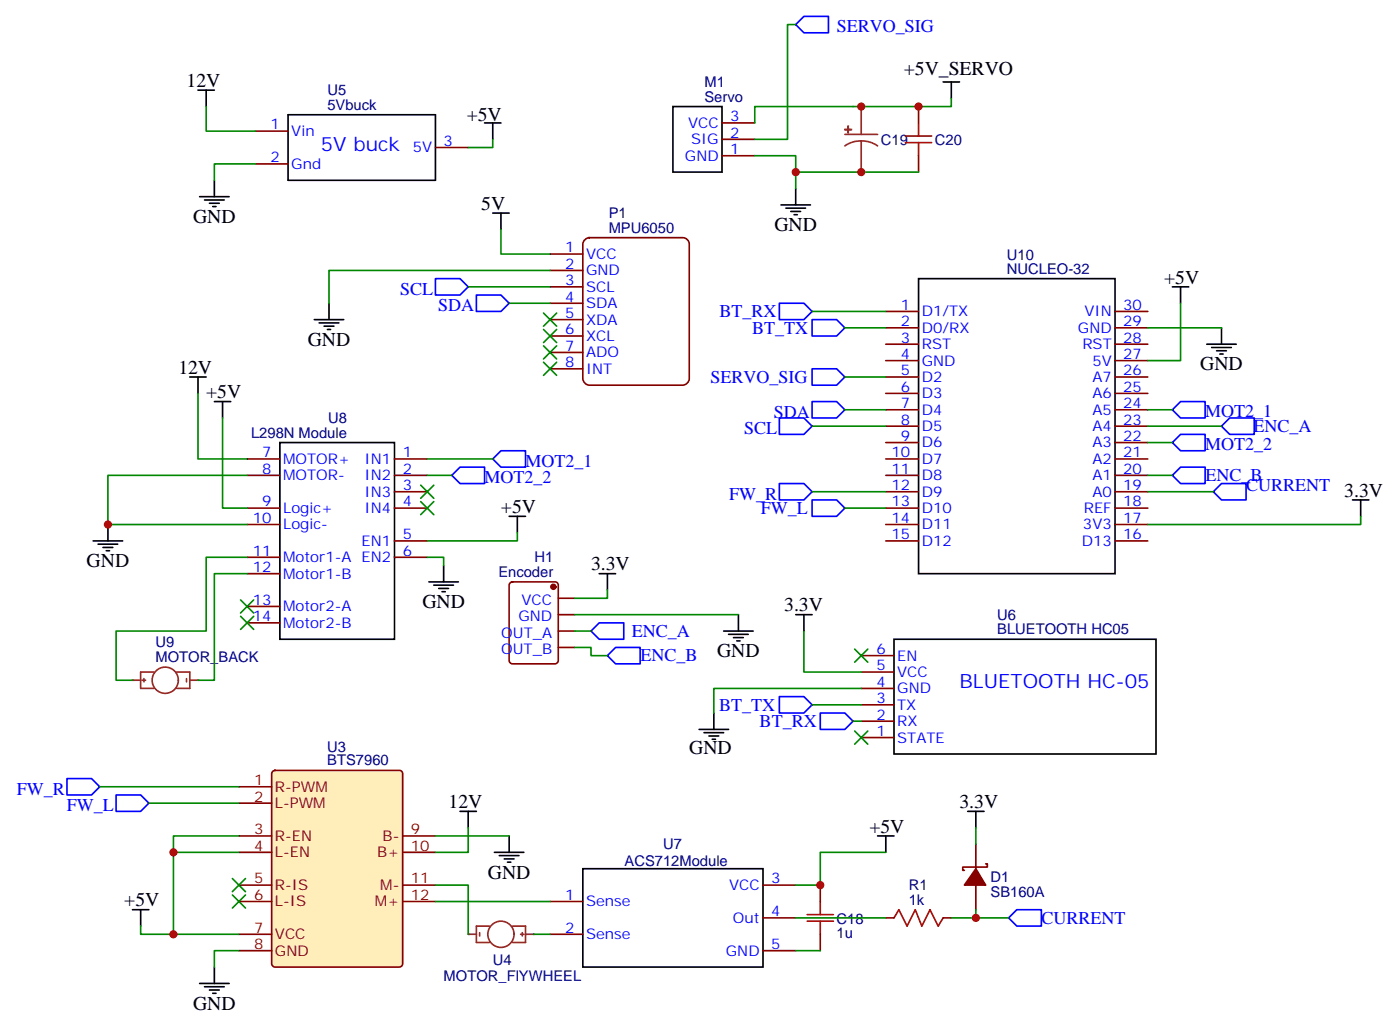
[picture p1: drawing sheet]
# EasyEDA schematic Schematic.json

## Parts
C18  1u  [RAD-0.1]
C19  1u  [CAP-D3.0XF1.5]
C20  1u  [RAD-0.1]
D1  SB160A  [DO-41_BD2.4-L4.7-P8.70-D0.9-RD]
H1  Encoder  [210S-1X4P]
M1  Servo  [SERVO]
P1  MPU6050  [MPU6050]
R1  1k  [AXIAL-0.3]
U3  BTS7960  [BTS7960]
U4  MOTOR_FlYWHEEL  [VIBE-MOTOR-10MM]
U5  5Vbuck
U6  BLUETOOTH HC05  [BLUETOOTH HC-05 PCB]
U7  ACS712Module
U8  L298N Module
U9  MOTOR_BACK  [VIBE-MOTOR-10MM]
U10  NUCLEO-32  [NUCLEO STM32F303K8 MINUCY]

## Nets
3.3V: D1.1(K) H1.1(VCC) U6.5(VCC) U10.17(3V3)
5V: P1.1(VCC)
12V: U3.10(B+) U5.1(Vin) U8.7(MOTOR+)
+5V: C18.2 U3.3(R-EN) U3.4(L-EN) U3.7(VCC) U5.3(5V) U7.3(VCC) U8.5(EN1) U8.9(Logic+) U10.27(5V)
+5V_SERVO: C19.1 C20.2 M1.3(VCC)
GND: C19.2 C20.1 H1.2(GND) M1.1(GND) P1.2(GND) U3.8(GND) U3.9(B-) U5.2(Gnd) U6.4(GND) U8.6(EN2) U8.8(MOTOR-) U8.10(Logic-) U10.29(GND)
BT_RX: U6.2(RX) U10.1(D1/TX)
BT_TX: U6.3(TX) U10.2(D0/RX)
CURRENT: D1.2(A) R1.2 U10.19(A0)
ENC_A: H1.3(OUT_A) U10.23(A4)
ENC_B: H1.4(OUT_B) U10.20(A1)
FW_L: U3.2(L-PWM) U10.13(D10)
FW_R: U3.1(R-PWM) U10.12(D9)
MOT2_1: U8.1(IN1) U10.24(A5)
MOT2_2: U8.2(IN2) U10.22(A3)
SCL: P1.3(SCL) U10.8(D5)
SDA: P1.4(SDA) U10.7(D4)
SERVO_SIG: M1.2(SIG) U10.5(D2)
Net-(C18-1): C18.1 U7.5(GND)
Net-(R1-1): R1.1 U7.4(Out)
Net-(U3-11): U3.11(M-) U4.-
Net-(U3-12): U3.12(M+) U7.1(Sense)
Net-(U4-+): U4.+ U7.2(Sense)
Net-(U8-11): U8.11(Motor1-A) U9.+
Net-(U8-12): U8.12(Motor1-B) U9.-

Not connected (* = marked no-connect by the designer): P1 5(XDA)* 6(XCL)* 7(ADO)* 8(INT)*; U3 5(R-IS)* 6(L-IS)*; U6 1(STATE)* 6(EN)*; U8 3(IN3)* 4(IN4)* 13(Motor2-A)* 14(Motor2-B)*; U10 3(RST) 4(GND) 6(D3) 9(D6) 10(D7) 11(D8) 14(D11) 15(D12) 16(D13) 18(REF) 21(A2) 25(A6) 26(A7) 28(RST) 30(VIN)
